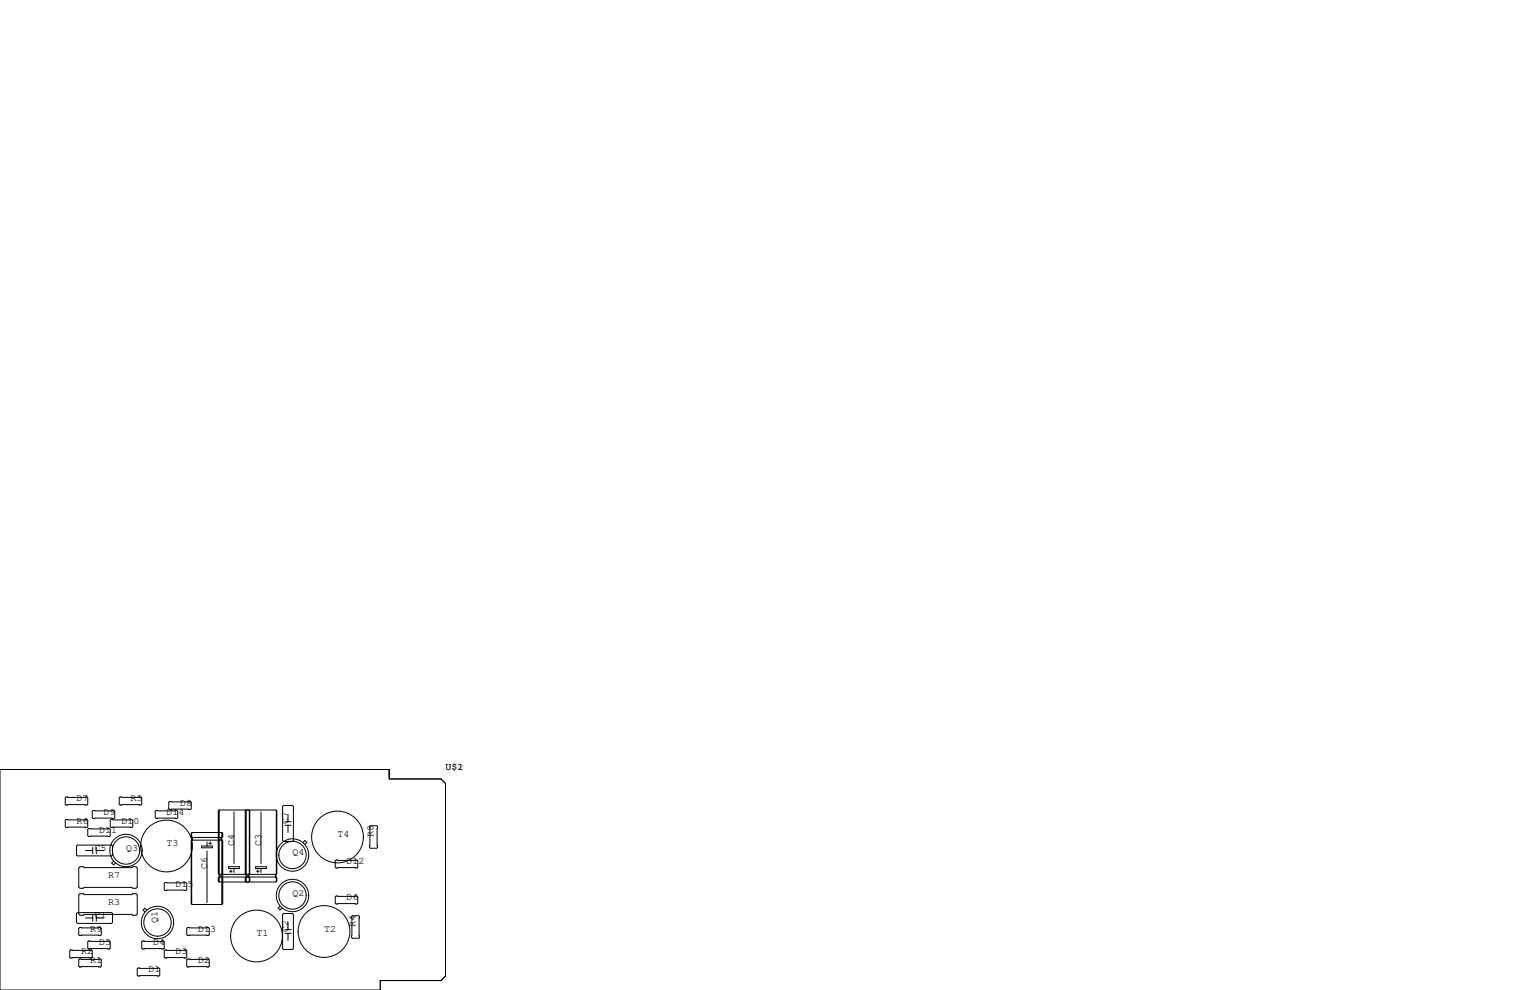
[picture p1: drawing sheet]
<svg xmlns="http://www.w3.org/2000/svg" width="432mm" height="279mm" viewBox="0 0 432 279" stroke-linecap="round" stroke-linejoin="round" font-family="sans-serif">
<g fill="none" stroke="#000" stroke-width=".28">
<path d="M0 217.2h109.9v2.6h14.6l1.2 1.3v54.4l-1.2 1.2h-17.2v2.7h-107.3zM18.7 224.9h5.8l.3 .3v1.7l-.3 .3h-5.8l-.3-.3v-1.7zM18.7 231.3h5.8l.3 .2v1.8l-.3 .3h-5.8l-.3-.3v-1.8zM21.8 238.5h9.7l.3 .3v2.5l-.3 .3h-9.7l-.2-.3v-2.5zM25 233.8h5.9l.2 .3v1.7l-.2 .3h-5.9l-.2-.3v-1.7zM26.2 239.1v1.8M26.3 228.7h5.8l.3 .3v1.8l-.3 .2h-5.8l-.3-.2v-1.8zM27.2 239.1v1.8M31.4 231.3h5.8l.3 .2v1.8l-.3 .3h-5.8l-.3-.3v-1.8zM33.9 224.9h5.9l.2 .3v1.7l-.2 .3h-5.9l-.2-.3v-1.7zM44.1 228.7h5.8l.3 .3v1.8l-.3 .2h-5.8l-.3-.2v-1.8zM47.9 226.2h5.8l.3 .2v1.8l-.3 .3h-5.8l-.3-.3v-1.8z"/>
<path d="M54 237.4v17.6l.2 .3h8.4M54 236.1l.2 .2M54 237.4v17.6M54 235.2v.9M54.1 235.1v1.1M54.1 237.2v17.9M54.2 237.1h8.4l.3 .3v17.6l-.3 .3M54.2 236.3v.8M54.2 237.1l-.2 .3M54.4 236.3v.8M56.9 238.8h3v.5h-3zM58.4 237.6v1.2"/>
<path d="M58.9 238h.8M59.3 237.6v.8M61.7 228.9v17.6M61.8 228.6h16.1l.2 .3v17.6M61.8 228.6l-.2 .3v17.6l.2 .3h16.1M61.8 228.6v20.3M62.4 236.3v.8M62.5 236.5v.5M62.6 234.9h-8.4l-.2 .3v.9M62.6 234.9l.3 .3v.9l-.3 .2h-8.4M62.6 234.9v20.4M62.7 235.2v.9"/>
<path d="M62.7 237.4v17.6M66 229.1v14.6M69.3 228.9v17.6M70.2 228.6l.3 .3v17.6M70.4 228.7v17.9M70.4 228.9l.1 17.6M73.7 229.1v14.6M78 228.7v17.9M78.1 228.9v17.6M79.8 227.6l.2-.3h2.6l.2 .3v9.6l-.2 .3h-2.6l-.2-.3zM80.4 232.9h1.8M80.4 231.9h1.8"/>
<path d="M81.3 229.9v2M81.3 232.9v2M85.5 237.8l.6-.6 .5 .6-.5 .5M104.3 233.3l.2-.3h1.8l.3 .3v5.8l-.3 .3h-1.8l-.2-.3zM21.6 257.8l.2-.2h9.7l.3 .2v2.5l-.3 .3h-9.7l-.2-.3zM22.2 245l.4-.4h.9l.2 .3h13.5l.3-.3h.9l.3 .4v5.3l-.3 .4h-.9l-.3-.3h-13.5l-.2 .3h-.9l-.4-.4zM22.2 252.6l.4-.4h.9l.2 .3h13.5l.3-.3h.9l.3 .4v5.3l-.3 .4h-.9l-.3-.2h-13.5l-.2 .2h-.9l-.4-.4zM24.1 259.1h2.1M24.1 240h2.1M26.2 258.2v1.8M27.2 259.1h2M27.2 258.2v1.8"/>
<path d="M27.2 240h2M32.1 243l-.6 .6 .6 .5 .5-.5M41.5 256.8l-.6-.5-.5 .5 .5 .6M46.4 249.3l.2-.3h5.9l.2 .3v1.8l-.2 .2h-5.9l-.2-.2zM58.4 240.2v14.6M61.7 247.8v.9M62 246.9v.5M62.1 246.8v.7M64.5 244.6h3.1v.5h-3.1zM64.8 245.9h.7M65.2 245.5v.8M66 245.1v1.2"/>
<path d="M69.3 247.8v.9M69.5 246.8l-.3-.3v-17.6l.3-.3v20.3l-.3-.2v-.9l.3-.3M69.6 246.9v.5M69.7 246.8v.7M70.1 246.8v.7M70.4 247.6v1.2M70.5 246.5l-.3 .3v.7l.3 .3M70.5 247.8l-.1 .9M70.5 247.8v.9l-.3 .2M72.1 244.6h3.1v.5h-3.1zM72.4 245.9h.8M72.8 245.5v.8"/>
<path d="M73.7 245.1v1.2M77.7 246.8v.7M77.8 246.8v.7M77.9 247.5h-16.1l-.2 .3v.9l.2 .2M77.9 247.5l.2 .3M78 247.6v1.2M78.1 247.8v.9l-.2 .2h-16.1M78.1 247.8v.9M78.1 246.5l-.2 .3M79 255.7l-.5 .6 .5 .5 .6-.5M79.8 258.1l.2-.3h2.6l.2 .3v9.6l-.2 .3h-2.6l-.2-.3zM94.6 253.1l.3-.2h5.8l.3 .2v1.8l-.3 .2h-5.8l-.3-.2z"/>
<path d="M94.9 242.7h5.8l.3 .3v1.7l-.3 .3h-5.8l-.3-.3v-1.7zM99.2 258.7l.2-.3h1.8l.3 .3v5.8l-.3 .3h-1.8l-.2-.3zM19.9 268.1h5.9l.2 .3v1.7l-.2 .3h-5.9l-.2-.3v-1.7zM22.5 261.7h5.8l.3 .3v1.8l-.3 .2h-5.8l-.3-.2v-1.8zM22.5 270.6h5.8l.3 .3v1.8l-.3 .2h-5.8l-.3-.2v-1.8zM25 265.6h5.9l.2 .2v1.8l-.2 .2h-5.9l-.2-.2v-1.8zM38.7 273.4l.3-.2h5.8l.3 .2v1.8l-.3 .3h-5.8l-.3-.3zM40 265.8l.3-.2h5.8l.3 .2v1.8l-.3 .2h-5.8l-.3-.2zM46.4 268.4l.2-.3h5.9l.2 .3v1.7l-.2 .3h-5.9l-.2-.3zM52.7 262l.3-.3h5.8l.3 .3v1.8l-.3 .2h-5.8l-.3-.2zM52.7 270.9l.3-.3h5.8l.3 .3v1.8l-.3 .2h-5.8l-.3-.2zM80.4 262.4h1.8"/>
<path d="M80.4 263.4h1.8M81.3 260.3v2.1M81.3 263.4v2"/>
<circle cx="47" cy="238.8" r="7.3"/>
<circle cx="95.2" cy="236.2" r="7.3"/>
<circle cx="35.6" cy="240" r="4.6"/>
<circle cx="35.6" cy="240" r="3.9"/>
<circle cx="82.5" cy="252.7" r="4.6"/>
<circle cx="82.5" cy="252.7" r="3.9"/>
<circle cx="82.6" cy="241.3" r="4.6"/>
<circle cx="82.6" cy="241.3" r="3.9"/>
<circle cx="44.5" cy="260.3" r="4.6"/>
<circle cx="44.5" cy="260.3" r="3.9"/>
<circle cx="72.4" cy="264.2" r="7.3"/>
<circle cx="91.4" cy="262.9" r="7.3"/>
</g>
<g font-size="2.8">
<text x="125.7" y="217.2">U$1</text>
<text x="129.1" y="217.2">2</text>
<text x="21.6" y="226.1">D7</text>
<text x="36.8" y="226.1">R5</text>
<text x="50.8" y="227.3">D8</text>
<text x="21.6" y="232.4">R6</text>
<text x="29.2" y="229.9">D9</text>
<text x="34.3" y="232.4">D10</text>
<text x="47" y="229.9">D14</text>
<text x="81.3" y="232.4" transform="rotate(-90 81.3 232.4)">C7</text>
<text x="27.9" y="234.9">D11</text>
<text x="47" y="238.8">T3</text>
<text x="66" y="238.8" transform="rotate(-90 66 238.8)">C4</text>
<text x="73.7" y="238.8" transform="rotate(-90 73.7 238.8)">C3</text>
<text x="95.2" y="236.2">T4</text>
<text x="105.4" y="236.2" transform="rotate(-90 105.4 236.2)">R8</text>
<text x="26.7" y="240">C5</text>
<text x="35.6" y="240">Q3</text>
<text x="58.4" y="245.1" transform="rotate(-90 58.4 245.1)">C6</text>
<text x="82.5" y="241.3">Q4</text>
<text x="97.8" y="243.8">D12</text>
<text x="30.5" y="247.6">R7</text>
<text x="49.5" y="250.2">D15</text>
<text x="30.5" y="255.3">R3</text>
<text x="82.5" y="252.7">Q2</text>
<text x="97.8" y="254">D6</text>
<text x="25.4" y="262.9">R9</text>
<text x="26.7" y="259.1">C1</text>
<text x="44.4" y="260.3" transform="rotate(-90 44.4 260.3)">Q1</text>
<text x="55.9" y="262.9">D13</text>
<text x="81.3" y="262.9" transform="rotate(-90 81.3 262.9)">C2</text>
<text x="91.4" y="262.9">T2</text>
<text x="100.3" y="261.6" transform="rotate(-90 100.3 261.6)">R4</text>
<text x="22.9" y="269.2">R2</text>
<text x="27.9" y="266.7">D5</text>
<text x="43.2" y="266.7">D4</text>
<text x="49.5" y="269.2">D3</text>
<text x="72.4" y="264.2">T1</text>
<text x="25.4" y="271.8">R1</text>
<text x="41.9" y="274.3">D1</text>
<text x="55.9" y="271.8">D2</text>
</g>
</svg>
